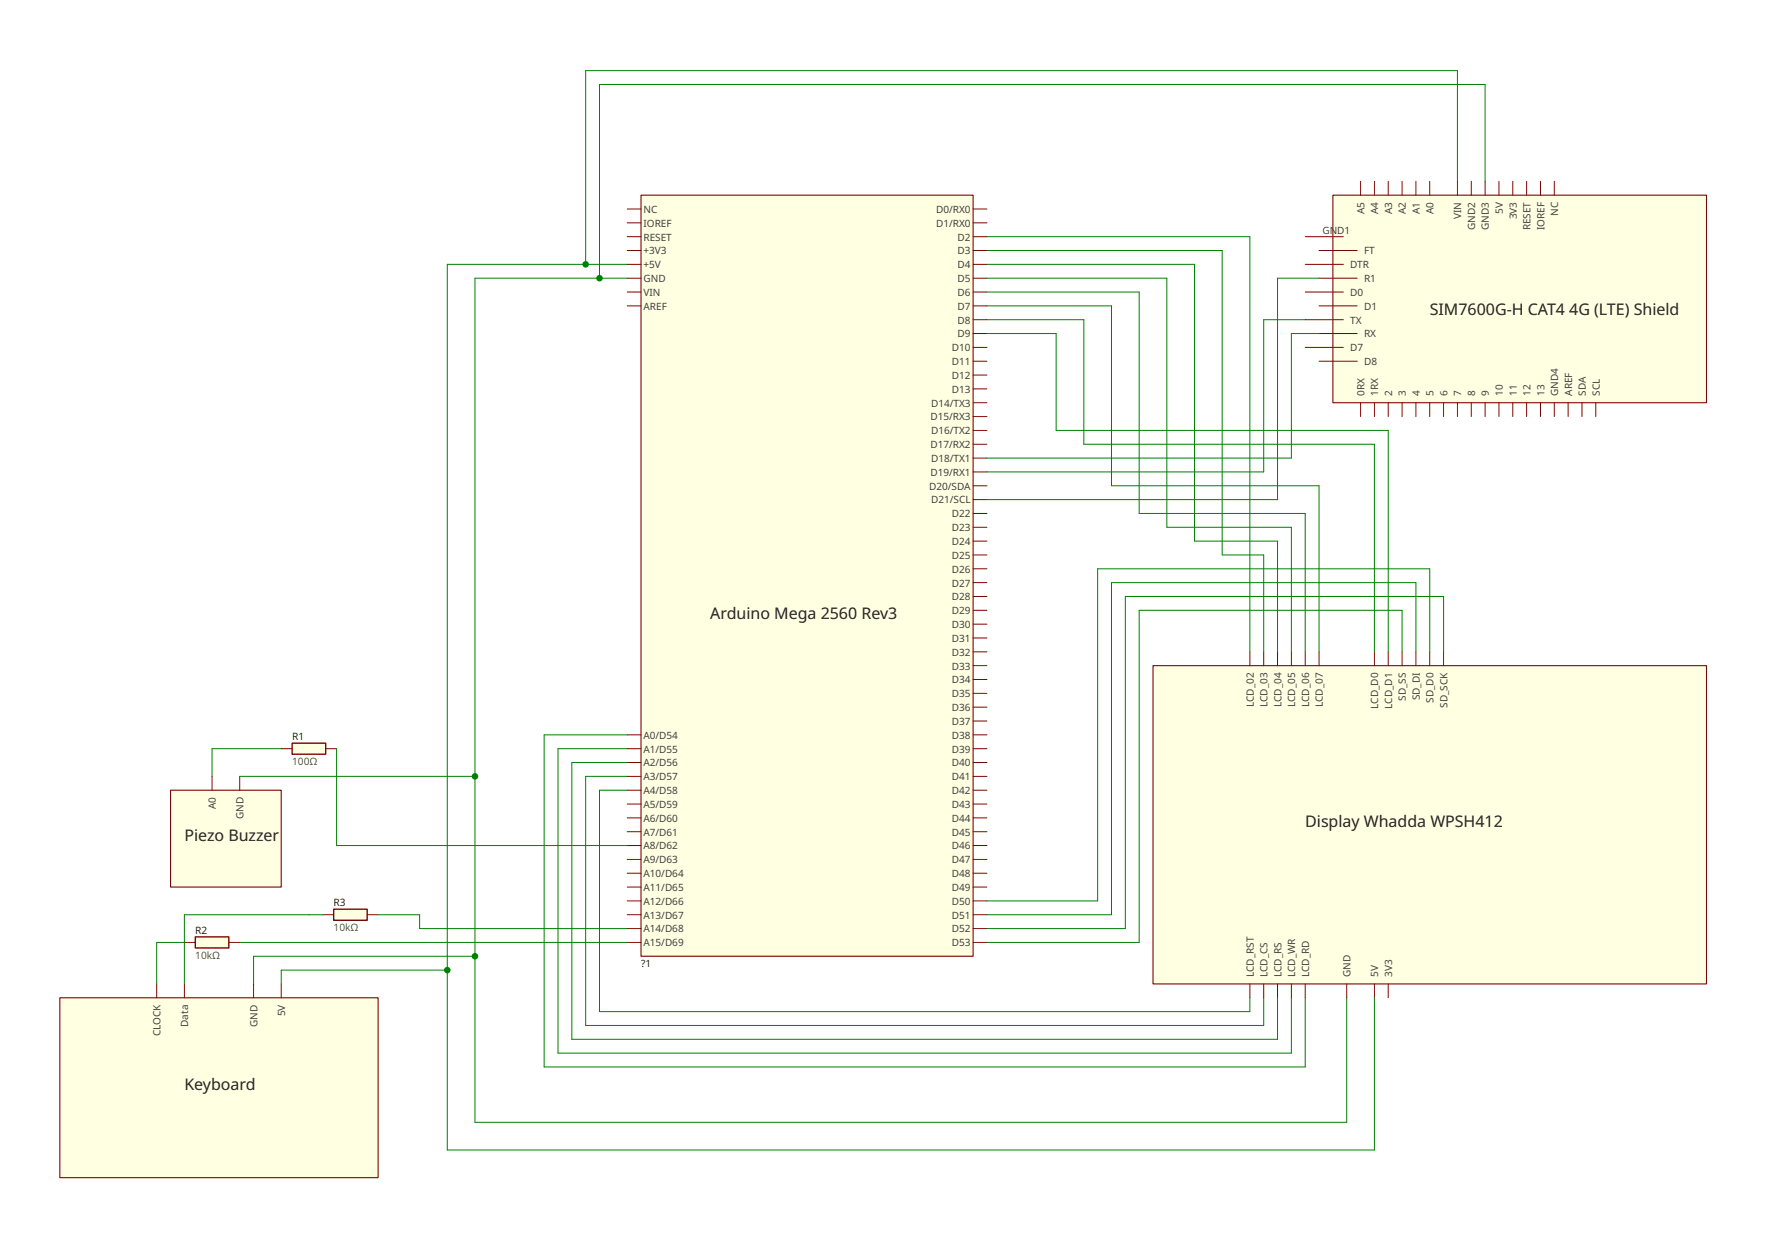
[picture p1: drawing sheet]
<svg xmlns="http://www.w3.org/2000/svg" width="297mm" height="210mm" viewBox="0 0 297 210" stroke-linecap="round" stroke-linejoin="round" font-family="sans-serif">
<path d="M49.1 125h5.7v1.9h-5.7z" fill-rule="evenodd" fill="#ffffe1" stroke="#800000" stroke-width=".23"/>
<path d="M47.3 125.9h1.8M54.8 125.9h1.8" fill="none" stroke="#800000" stroke-width=".17"/>
<path d="M224.2 32.8h62.8v34.9h-62.8z" fill-rule="evenodd" fill="#ffffe1" stroke="#800000" stroke-width=".18"/>
<g fill="none" stroke="#800000" stroke-width=".17">
<path d="M219.5 39.8h6.4M228.8 30.5v2.3M231.2 30.5v2.3M233.5 30.5v2.3M235.8 30.5v2.3M238.2 30.5v2.3M240.5 30.5v2.3M245.1 30.5v2.3M247.5 30.5v2.3M249.8 30.5v2.3M252.1 30.5v2.3M254.4 30.5v2.3"/>
<path d="M256.8 30.5v2.3M259.1 30.5v2.3M261.4 30.5v2.3M219.5 49.1h6.4M219.5 44.5h6.4M219.5 53.8h6.4M219.5 58.4h6.4M221.9 51.4h6.4M221.9 56.1h6.4M221.9 42.1h6.4M221.9 46.8h6.4M221.9 60.8h6.4"/>
<path d="M228.8 67.7v2.4M231.2 67.7v2.4M233.5 67.7v2.4M235.8 67.7v2.4M238.2 67.7v2.4M240.5 67.7v2.4M242.8 67.7v2.4M245.1 67.7v2.4M247.5 67.7v2.4M249.8 67.7v2.4M252.1 67.7v2.4M254.4 67.7v2.4"/>
<path d="M256.8 67.7v2.4M259.1 67.7v2.4M261.4 67.7v2.4M263.8 67.7v2.4M266.1 67.7v2.4M268.4 67.7v2.4"/>
</g>
<path d="M28.7 132.9h18.6v16.3h-18.6z" fill-rule="evenodd" fill="#ffffe1" stroke="#800000" stroke-width=".18"/>
<path d="M35.7 130.6v2.3M40.3 130.6v2.3" fill="none" stroke="#800000" stroke-width=".17"/>
<path d="M56.1 152.9h5.7v1.9h-5.7z" fill-rule="evenodd" fill="#ffffe1" stroke="#800000" stroke-width=".23"/>
<path d="M54.3 153.9h1.8M61.8 153.9h1.8" fill="none" stroke="#800000" stroke-width=".17"/>
<path d="M107.8 32.8h55.9v128h-55.9z" fill-rule="evenodd" fill="#ffffe1" stroke="#800000" stroke-width=".18"/>
<g fill="none" stroke="#800000" stroke-width=".17">
<path d="M105.5 37.5h2.3M105.5 35.2h2.3M105.5 39.8h2.3M163.7 37.5h2.3M163.7 35.2h2.3M163.7 39.8h2.3M105.5 46.8h2.3M105.5 49.1h2.3M105.5 51.4h2.3M105.5 44.5h2.3M105.5 42.1h2.3M163.7 58.4h2.3"/>
<path d="M163.7 46.8h2.3M163.7 49.1h2.3M163.7 51.4h2.3M163.7 44.5h2.3M163.7 53.8h2.3M163.7 42.1h2.3M163.7 56.1h2.3M163.7 74.7h2.3M163.7 77h2.3M163.7 72.4h2.3M163.7 65.4h2.3M163.7 70.1h2.3"/>
<path d="M163.7 79.4h2.3M163.7 63.1h2.3M163.7 67.7h2.3M163.7 60.8h2.3M163.7 86.4h2.3M163.7 88.7h2.3M163.7 98h2.3M163.7 84h2.3M163.7 81.7h2.3M163.7 91h2.3M163.7 95.7h2.3M163.7 93.3h2.3"/>
<path d="M163.7 105h2.3M163.7 116.6h2.3M163.7 100.3h2.3M163.7 112h2.3M163.7 109.6h2.3M163.7 107.3h2.3M163.7 102.6h2.3M163.7 114.3h2.3M163.7 118.9h2.3M105.5 130.6h2.3M105.5 135.2h2.3M105.5 139.9h2.3"/>
<path d="M105.5 128.3h2.3M105.5 123.6h2.3M105.5 132.9h2.3M105.5 137.6h2.3M105.5 125.9h2.3M163.7 130.6h2.3M163.7 135.2h2.3M163.7 139.9h2.3M163.7 128.3h2.3M163.7 123.6h2.3M163.7 132.9h2.3M163.7 121.3h2.3"/>
<path d="M163.7 137.6h2.3M163.7 125.9h2.3M105.5 158.5h2.3M105.5 156.2h2.3M105.5 151.5h2.3M105.5 149.2h2.3M105.5 144.5h2.3M105.5 153.9h2.3M105.5 146.9h2.3M105.5 142.2h2.3M163.7 158.5h2.3M163.7 156.2h2.3"/>
<path d="M163.7 151.5h2.3M163.7 149.2h2.3M163.7 144.5h2.3M163.7 153.9h2.3M163.7 146.9h2.3M163.7 142.2h2.3"/>
</g>
<path d="M32.8 157.6h5.7v1.8h-5.7z" fill-rule="evenodd" fill="#ffffe1" stroke="#800000" stroke-width=".23"/>
<path d="M31 158.5h1.8M38.5 158.5h1.8" fill="none" stroke="#800000" stroke-width=".17"/>
<path d="M193.9 112h93.1v53.5h-93.1z" fill-rule="evenodd" fill="#ffffe1" stroke="#800000" stroke-width=".18"/>
<g fill="none" stroke="#800000" stroke-width=".17">
<path d="M210.2 109.6v2.4M212.6 109.6v2.4M214.9 109.6v2.4M217.2 109.6v2.4M219.5 109.6v2.4M221.9 109.6v2.4M231.2 109.6v2.4M233.5 109.6v2.4M235.8 109.6v2.4M238.2 109.6v2.4M240.5 109.6v2.4M242.8 109.6v2.4"/>
<path d="M210.2 165.5v2.3M212.6 165.5v2.3M214.9 165.5v2.3M217.2 165.5v2.3M219.5 165.5v2.3M226.5 165.5v2.3M231.2 165.5v2.3M233.5 165.5v2.3"/>
</g>
<path d="M10.1 167.8h53.5v30.3h-53.5z" fill-rule="evenodd" fill="#ffffe1" stroke="#800000" stroke-width=".18"/>
<path d="M26.4 165.5v2.3M31 165.5v2.3M42.6 165.5v2.3M47.3 165.5v2.3" fill="none" stroke="#800000" stroke-width=".17"/>
<g fill="none" stroke="#008000" stroke-width=".17">
<path d="M166 39.8h44.2v69.8M245.1 30.5v-18.6h-146.6v32.6M249.8 30.5v-16.3h-149v32.6M105.5 46.8h-25.6v142h146.6v-21M105.5 44.5h-30.3v148.9h156v-25.6M166 49.1h25.6v37.3h27.9v23.2M166 46.8h30.3v41.9h20.9v20.9M166 44.5h34.9v46.5h14v18.6M166 42.1h39.6v51.2h7v16.3M166 51.4h21v30.3h34.9v27.9M166 53.8h16.3v20.9h48.9v34.9M166 56.1h11.6v16.3h55.9v37.2"/>
<path d="M219.5 53.8h-6.9v25.6h-46.6M221.9 46.8h-7v37.2h-48.9M221.9 56.1h-4.7v20.9h-51.2M235.8 109.6v-7h-44.2v55.9h-25.6M238.2 109.6v-11.6h-51.2v55.9h-21M240.5 109.6v-13.9h-55.9v55.8h-18.6M242.8 109.6v-9.3h-53.5v55.9h-23.3M40.3 130.6h39.6M47.3 125.9h-11.6v4.7M56.6 125.9v16.3h48.9M105.5 132.9h-4.7v37.2h109.4v-2.3M105.5 125.9h-11.6v51.2h123.3v-9.3"/>
<path d="M105.5 123.6h-14v55.9h128v-11.7M105.5 130.6h-7v41.9h114.1v-4.7M105.5 128.3h-9.3v46.5h118.7v-7M31 158.5h-4.6v7M40.3 158.5h65.2M52 153.9h.1M54.3 153.9h-23.3v11.6M63.6 153.9h7v2.3h34.9M75.2 163.2h-27.9v2.3M79.9 160.8h-37.3v4.7"/>
</g>
<g fill="#008000">
<circle cx="79.9" cy="160.8" r=".55"/>
<circle cx="100.8" cy="46.8" r=".55"/>
<circle cx="79.9" cy="130.6" r=".55"/>
<circle cx="98.5" cy="44.5" r=".55"/>
<circle cx="75.2" cy="163.2" r=".55"/>
</g>
<g font-size="2.7" fill="#202020">
<text x="240.5" y="53">SIM7600G-H CAT4</text>
<text x="263.9" y="53">4G (LTE) Shield</text>
<text x="119.5" y="104.2">Arduino Mega 2560 Rev3</text>
<text x="31" y="141.4">Piezo Buzzer</text>
<text x="219.5" y="139.1">Display Whadda WPSH412</text>
<text x="31" y="183.3">Keyboard</text>
</g>
<g font-size="1.7" fill="#404040">
<text x="108.2" y="35.8">NC</text>
<text x="157.5" y="35.8">D0/RX0</text>
<text x="252.8" y="36" transform="rotate(-90 252.8 36)">5V</text>
<text x="108.2" y="38.1">IOREF</text>
<text x="108.2" y="40.5">RESET</text>
<text x="157.5" y="38.1">D1/RX0</text>
<text x="161.1" y="40.5">D2</text>
<text x="222.4" y="39.3">GND1</text>
<text x="229.5" y="36" transform="rotate(-90 229.5 36)">A5</text>
<text x="231.8" y="36" transform="rotate(-90 231.8 36)">A4</text>
<text x="234.2" y="36" transform="rotate(-90 234.2 36)">A3</text>
<text x="236.5" y="36" transform="rotate(-90 236.5 36)">A2</text>
<text x="238.8" y="36" transform="rotate(-90 238.8 36)">A1</text>
<text x="241.1" y="36" transform="rotate(-90 241.1 36)">A0</text>
<text x="245.8" y="36.8" transform="rotate(-90 245.8 36.8)">VIN</text>
<text x="248.1" y="38.7" transform="rotate(-90 248.1 38.7)">GND2</text>
<text x="250.4" y="38.7" transform="rotate(-90 250.4 38.7)">GND3</text>
<text x="255.1" y="36.9" transform="rotate(-90 255.1 36.9)">3V3</text>
<text x="257.4" y="38.8" transform="rotate(-90 257.4 38.8)">RESET</text>
<text x="259.8" y="38.7" transform="rotate(-90 259.8 38.7)">IOREF</text>
<text x="262.1" y="36.3" transform="rotate(-90 262.1 36.3)">NC</text>
<text x="108.2" y="47.4">GND</text>
<text x="108.2" y="45.1">+5V</text>
<text x="108.2" y="42.8">+3V3</text>
<text x="161.1" y="47.4">D5</text>
<text x="161.1" y="45.1">D4</text>
<text x="161.1" y="42.8">D3</text>
<text x="227.1" y="45.1">DTR</text>
<text x="229.4" y="42.8">FT</text>
<text x="229.4" y="47.4">R1</text>
<text x="108.2" y="49.8">VIN</text>
<text x="108.2" y="52.1">AREF</text>
<text x="161.1" y="49.8">D6</text>
<text x="161.1" y="52.1">D7</text>
<text x="227.1" y="49.8">D0</text>
<text x="229.4" y="52.1">D1</text>
<text x="160.1" y="59.1">D10</text>
<text x="161.1" y="54.4">D8</text>
<text x="161.1" y="56.8">D9</text>
<text x="227.1" y="54.4">TX</text>
<text x="227.1" y="59.1">D7</text>
<text x="229.4" y="56.8">RX</text>
<text x="160.1" y="63.7">D12</text>
<text x="160.1" y="61.4">D11</text>
<text x="229.4" y="61.4">D8</text>
<text x="156.5" y="70.7">D15/RX3</text>
<text x="156.6" y="68.4">D14/TX3</text>
<text x="160.1" y="66.1">D13</text>
<text x="229.5" y="66.6" transform="rotate(-90 229.5 66.6)">0RX</text>
<text x="231.8" y="66.6" transform="rotate(-90 231.8 66.6)">1RX</text>
<text x="234.2" y="66.6" transform="rotate(-90 234.2 66.6)">2</text>
<text x="236.5" y="66.6" transform="rotate(-90 236.5 66.6)">3</text>
<text x="238.8" y="66.6" transform="rotate(-90 238.8 66.6)">4</text>
<text x="241.1" y="66.6" transform="rotate(-90 241.1 66.6)">5</text>
<text x="243.5" y="66.6" transform="rotate(-90 243.5 66.6)">6</text>
<text x="245.8" y="66.6" transform="rotate(-90 245.8 66.6)">7</text>
<text x="248.1" y="66.6" transform="rotate(-90 248.1 66.6)">8</text>
<text x="250.4" y="66.6" transform="rotate(-90 250.4 66.6)">9</text>
<text x="252.8" y="66.6" transform="rotate(-90 252.8 66.6)">10</text>
<text x="255.1" y="66.6" transform="rotate(-90 255.1 66.6)">11</text>
<text x="257.4" y="66.6" transform="rotate(-90 257.4 66.6)">12</text>
<text x="259.8" y="66.6" transform="rotate(-90 259.8 66.6)">13</text>
<text x="262.1" y="66.6" transform="rotate(-90 262.1 66.6)">GND4</text>
<text x="264.4" y="66.6" transform="rotate(-90 264.4 66.6)">AREF</text>
<text x="266.7" y="66.6" transform="rotate(-90 266.7 66.6)">SDA</text>
<text x="269.1" y="66.6" transform="rotate(-90 269.1 66.6)">SCL</text>
<text x="156.5" y="75.4">D17/RX2</text>
<text x="156.6" y="77.7">D18/TX1</text>
<text x="156.6" y="73">D16/TX2</text>
<text x="156.3" y="82.4">D20/SDA</text>
<text x="156.5" y="80">D19/RX1</text>
<text x="156.6" y="84.7">D21/SCL</text>
<text x="160.1" y="87">D22</text>
<text x="160.1" y="89.3">D23</text>
<text x="160.1" y="91.7">D24</text>
<text x="160.1" y="94">D25</text>
<text x="160.1" y="98.6">D27</text>
<text x="160.1" y="101">D28</text>
<text x="160.1" y="96.3">D26</text>
<text x="160.1" y="105.6">D30</text>
<text x="160.1" y="108">D31</text>
<text x="160.1" y="103.3">D29</text>
<text x="160.1" y="112.6">D33</text>
<text x="160.1" y="110.3">D32</text>
<text x="160.1" y="117.3">D35</text>
<text x="160.1" y="114.9">D34</text>
<text x="160.1" y="119.6">D36</text>
<text x="210.9" y="118.9" transform="rotate(-90 210.9 118.9)">LCD_02</text>
<text x="213.2" y="118.9" transform="rotate(-90 213.2 118.9)">LCD_03</text>
<text x="215.5" y="118.9" transform="rotate(-90 215.5 118.9)">LCD_04</text>
<text x="217.9" y="118.9" transform="rotate(-90 217.9 118.9)">LCD_05</text>
<text x="220.2" y="118.9" transform="rotate(-90 220.2 118.9)">LCD_06</text>
<text x="222.5" y="118.9" transform="rotate(-90 222.5 118.9)">LCD_07</text>
<text x="231.8" y="119.2" transform="rotate(-90 231.8 119.2)">LCD_D0</text>
<text x="234.2" y="119.2" transform="rotate(-90 234.2 119.2)">LCD_D1</text>
<text x="236.5" y="117.9" transform="rotate(-90 236.5 117.9)">SD_SS</text>
<text x="238.8" y="117.8" transform="rotate(-90 238.8 117.8)">SD_DI</text>
<text x="241.1" y="118.2" transform="rotate(-90 241.1 118.2)">SD_D0</text>
<text x="243.5" y="119" transform="rotate(-90 243.5 119)">SD_SCK</text>
<text x="108.2" y="124.3">A0/D54</text>
<text x="160.1" y="124.3">D38</text>
<text x="160.1" y="121.9">D37</text>
<text x="108.2" y="128.9">A2/D56</text>
<text x="108.2" y="131.2">A3/D57</text>
<text x="108.2" y="126.6">A1/D55</text>
<text x="160.1" y="131.2">D41</text>
<text x="160.1" y="128.9">D40</text>
<text x="160.1" y="126.6">D39</text>
<text x="36.3" y="136.1" transform="rotate(-90 36.3 136.1)">A0</text>
<text x="41" y="137.8" transform="rotate(-90 41 137.8)">GND</text>
<text x="108.2" y="135.9">A5/D59</text>
<text x="108.2" y="133.6">A4/D58</text>
<text x="160.1" y="135.9">D43</text>
<text x="160.1" y="133.6">D42</text>
<text x="108.2" y="140.5">A7/D61</text>
<text x="108.2" y="138.2">A6/D60</text>
<text x="108.2" y="142.9">A8/D62</text>
<text x="160.1" y="140.5">D45</text>
<text x="160.1" y="142.9">D46</text>
<text x="160.1" y="138.2">D44</text>
<text x="108.2" y="149.9">A11/D65</text>
<text x="108.2" y="147.5">A10/D64</text>
<text x="108.2" y="145.2">A9/D63</text>
<text x="160.1" y="145.2">D47</text>
<text x="160.1" y="149.9">D49</text>
<text x="160.1" y="147.5">D48</text>
<text x="108.2" y="152.2">A12/D66</text>
<text x="108.2" y="154.5">A13/D67</text>
<text x="160.1" y="152.2">D50</text>
<text x="160.1" y="154.5">D51</text>
<text x="108.2" y="156.8">A14/D68</text>
<text x="108.2" y="159.2">A15/D69</text>
<text x="160.1" y="159.2">D53</text>
<text x="160.1" y="156.8">D52</text>
<text x="210.9" y="164.3" transform="rotate(-90 210.9 164.3)">LCD_RST</text>
<text x="213.2" y="164.3" transform="rotate(-90 213.2 164.3)">LCD_CS</text>
<text x="215.5" y="164.3" transform="rotate(-90 215.5 164.3)">LCD_RS</text>
<text x="217.9" y="164.3" transform="rotate(-90 217.9 164.3)">LCD_WR</text>
<text x="220.2" y="164.3" transform="rotate(-90 220.2 164.3)">LCD_RD</text>
<text x="227.2" y="164.3" transform="rotate(-90 227.2 164.3)">GND</text>
<text x="231.8" y="164.3" transform="rotate(-90 231.8 164.3)">5V</text>
<text x="234.2" y="164.3" transform="rotate(-90 234.2 164.3)">3V3</text>
<text x="31.7" y="172.7" transform="rotate(-90 31.7 172.7)">Data</text>
<text x="43.3" y="172.7" transform="rotate(-90 43.3 172.7)">GND</text>
<text x="48" y="171" transform="rotate(-90 48 171)">5V</text>
<text x="27" y="174.3" transform="rotate(-90 27 174.3)">CLOCK</text>
</g>
<g font-size="1.7" fill="#202020">
<text x="49.1" y="124.5">R1</text>
<text x="56.1" y="152.4">R3</text>
<text x="32.8" y="157.1">R2</text>
<text x="107.8" y="162.7">?1</text>
</g>
<g font-size="1.7" fill="#505050">
<text x="49.1" y="128.7">100Ω</text>
<text x="32.8" y="161.3">10kΩ</text>
<text x="56.1" y="156.6">10kΩ</text>
</g>
</svg>
